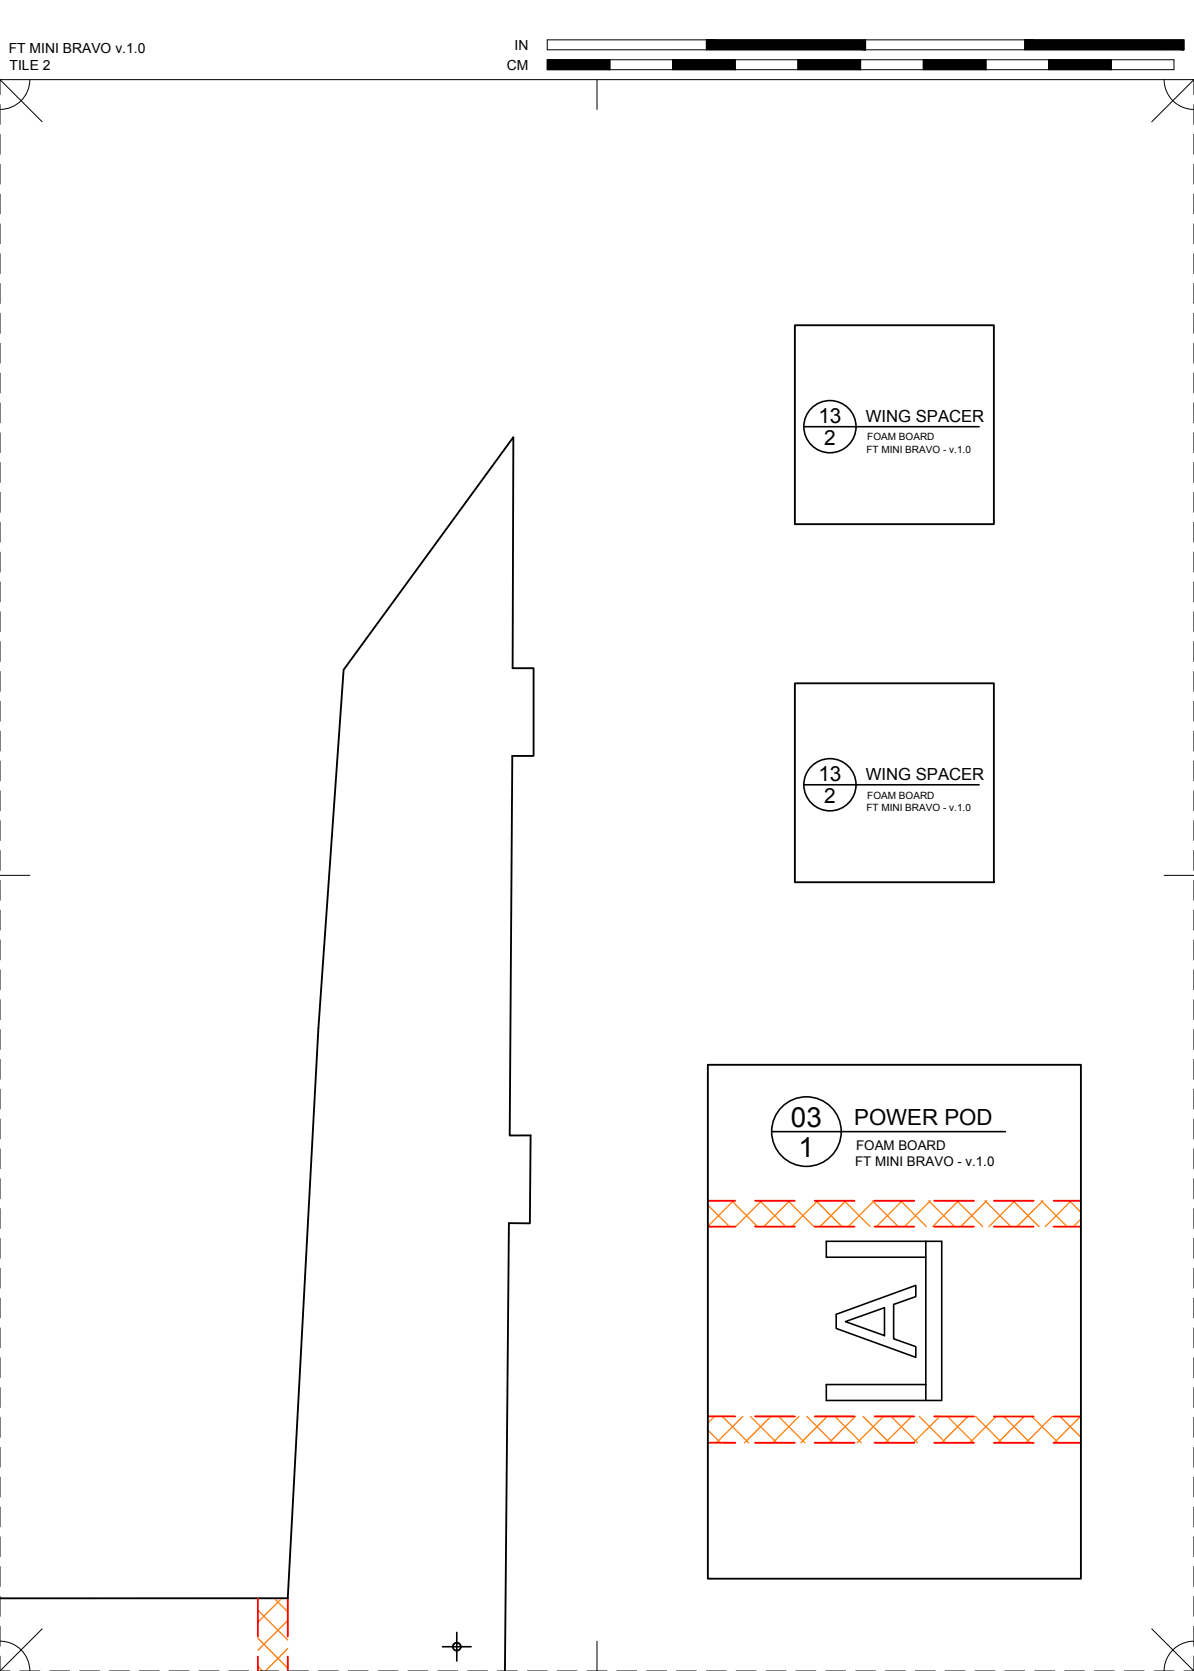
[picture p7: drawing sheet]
<svg xmlns="http://www.w3.org/2000/svg" width="190mm" height="267mm" viewBox="0 0 190 267" stroke-linecap="round" stroke-linejoin="round" font-family="sans-serif">
<!-- layer: 06 CAVITY -->
<g fill="none" stroke="#ff7f00" stroke-width=".2">
<path d="M112.9 192.3l3.5 3.5M116.7 191.7l4.2 4.1M117 191.7l-4.1 4M121.2 191.7l4.2 4.1M121.5 191.7l-4.1 4.1M125.7 191.7l4.1 4.1M126 191.7l-4.1 4.1M130.2 191.7l4.1 4.1M130.5 191.7l-4.1 4.1M134.7 191.7l4.1 4.1M135 191.7l-4.2 4.1M139.2 191.7l4.1 4.1"/>
<path d="M139.5 191.7l-4.2 4.1M143.7 191.7l4.1 4.1M143.9 191.7l-4.1 4.1M148.2 191.7l4.1 4.1M148.4 191.7l-4.1 4.1M152.7 191.7l4.1 4.1M152.9 191.7l-4.1 4.1M157.2 191.7l4.1 4.1M157.4 191.7l-4.1 4.1M161.6 191.7l4.2 4.1M161.9 191.7l-4.1 4.1M166.1 191.7l4.2 4.1"/>
<path d="M166.4 191.7l-4.1 4.1M170.6 191.7l1.9 1.8M170.9 191.7l-4.1 4.1M172.5 194.6l-1.3 1.2M112.9 228.3l2 2M114 226.1l-1.1 1.1M115.2 226.1l4.2 4.2M118.5 226.1l-4.2 4.2M119.7 226.1l4.2 4.2M123 226.1l-4.2 4.2M124.2 226.1l4.2 4.2M127.5 226.1l-4.2 4.2"/>
<path d="M128.7 226.1l4.2 4.2M132 226.1l-4.2 4.2M133.2 226.1l4.2 4.2M136.5 226.1l-4.2 4.2M137.7 226.1l4.2 4.2M141 226.1l-4.2 4.2M142.2 226.1l4.2 4.2M145.4 226.1l-4.2 4.2M146.7 226.1l4.2 4.2M149.9 226.1l-4.2 4.2M151.2 226.1l4.2 4.2M154.4 226.1l-4.2 4.2"/>
<path d="M155.7 226.1l4.2 4.2M158.9 226.1l-4.2 4.2M160.2 226.1l4.2 4.2M163.4 226.1l-4.2 4.2M164.6 226.1l4.2 4.2M167.9 226.1l-4.2 4.2M169.1 226.1l3.4 3.3M172.4 226.1l-4.2 4.2M41.1 257l4.8 4.8M43.7 255.1l2.2 2.2M45 255.1l-3.9 3.8M45.9 258.6l-4.8 4.8"/>
<path d="M41.1 266l.8 .7M41.1 261.5l4.8 4.7M45.9 263.1l-3.6 3.6"/>
</g>
<!-- layer: 02 SCORE -->
<g fill="none" stroke="#f00" stroke-width=".3">
<path d="M112.9 195.8h4.4M112.9 191.7h4.4M120.5 195.8h6.3M120.5 191.7h6.3M130 195.8h6.3M130 191.7h6.3M139.5 195.8h6.4M139.5 191.7h6.4M149 195.8h6.4M149 191.7h6.4M158.6 195.8h6.3M158.6 191.7h6.3"/>
<path d="M168.1 195.8h4.4M168.1 191.7h4.4M112.9 230.3h4.4M112.9 226.1h4.4M120.5 230.3h6.3M120.5 226.1h6.3M130 230.3h6.3M130 226.1h6.3M139.5 230.3h6.4M139.5 226.1h6.4M149 230.3h6.4M149 226.1h6.4"/>
<path d="M158.6 230.3h6.3M158.6 226.1h6.3M168.1 230.3h4.4M168.1 226.1h4.4M41.1 255.1v6.1M45.9 255.1v6.1M41.1 264.4v2.3M45.9 264.4v2.3"/>
</g>
<!-- layer: 01 CUT -->
<g fill="none" stroke="#000" stroke-width=".3">
<path d="M126.8 51.9h31.8v31.8h-31.8zM126.8 109.1h31.8v31.7h-31.8zM112.9 169.9h59.6v82.1h-59.6zM0 255.1h45.9l4.9-91 4-57.2 27.1-37.1-.1 36.8h3.3v14.1h-3.4l-.4 60.5h3.4l-.2 14.1-3.3-.1-.6 71.5"/>
<circle cx="72.9" cy="262.8" r=".63"/>
</g>
<!-- layer: 23 NOTES -->
<g fill="none" stroke="#000" stroke-width=".25">
<path d="M128.2 68.1h28M128.2 125.3h28M123.1 180.6h37.3M147.7 198.1v25.4M133.4 209.8l12.7-4.7v1.8l-3.5 1.3v5.5l3.5 1.2v1.7l-12.7-4.6zM134.9 210.9l6.2-2.2v4.5zM147.7 200.7h-15.9v-2.6h18.5v25.4h-18.5v-2.5h15.9"/>
<circle cx="132.4" cy="68.1" r="4.2"/>
<circle cx="132.4" cy="125.2" r="4.2"/>
<circle cx="128.7" cy="180.6" r="5.6"/>
</g>
<!-- layer: 24 DIMENSIONS -->
<path d="M70.6 262.8h4.6M72.9 260.5v4.6" fill="none" stroke="#000" stroke-width=".25"/>
<!-- layer: 22 TILED -->
<g fill="none" stroke="#000" stroke-width=".16">
<path d="M0 12.7l6.7 6.7M0 16.7v3.2M4.8 12.7a4.8 4.8 0 0 1-4.8 4.8M87.3 6.4h101.6v1.5h-101.6zM87.3 9.5h100v1.6h-100zM95.2 12.7v4.8M97.3 9.5v1.6M107.3 9.5v1.6M112.7 6.4v1.5M117.3 9.5v1.6M127.3 9.5v1.6M137.3 9.5v1.6"/>
<path d="M138.1 6.4v1.5M147.3 9.5v1.6M157.3 9.5v1.6M163.5 6.4v1.5M167.3 9.5v1.6M177.3 9.5v1.6M185.7 12.7a4.8 4.8 0 0 0 4.8 4.8M190.5 12.7h-190.5v2.4M190.5 12.7l-6.7 6.7M190.5 12.7v2.4M190.5 16.7v3.2M0 21.4v3.2"/>
<path d="M0 26.2v3.2M0 31v3.1M0 35.7v3.2M190.5 21.4v3.2M190.5 26.2v3.2M190.5 31v3.1M190.5 35.7v3.2M0 40.5v3.2M0 45.3v3.1M0 50v3.2M0 54.8v3.2M0 59.5v3.2"/>
<path d="M190.5 40.5v3.2M190.5 45.3v3.1M190.5 50v3.2M190.5 54.8v3.2M190.5 59.5v3.2M0 64.3v3.2M0 69.1v3.1M0 73.8v3.2M0 78.6v3.2M190.5 64.3v3.2M190.5 69.1v3.1M190.5 73.8v3.2"/>
<path d="M190.5 78.6v3.2M0 83.4v3.1M0 88.1v3.2M0 92.9v3.2M0 97.6v3.2M190.5 83.4v3.1M190.5 88.1v3.2M190.5 92.9v3.2M190.5 97.6v3.2M0 102.4v3.2M0 107.2v3.1M0 111.9v3.2"/>
<path d="M0 116.7v3.2M190.5 102.4v3.2M190.5 107.2v3.1M190.5 111.9v3.2M190.5 116.7v3.2M0 139.7h4.8M0 121.5v3.1M0 126.2v3.2M0 131v3.2M0 135.7v3.2M185.7 139.7h4.8M190.5 121.5v3.1"/>
<path d="M190.5 126.2v3.2M190.5 131v3.2M190.5 135.7v3.2M0 140.5v3.2M0 145.3v3.1M0 150v3.2M0 154.8v3.2M0 159.6v3.1M190.5 140.5v3.2M190.5 145.3v3.1M190.5 150v3.2M190.5 154.8v3.2"/>
<path d="M190.5 159.6v3.1M0 164.3v3.2M0 169.1v3.2M0 173.8v3.2M0 178.6v3.2M190.5 164.3v3.2M190.5 169.1v3.2M190.5 173.8v3.2M190.5 178.6v3.2M0 183.4v3.1M0 188.1v3.2M0 192.9v3.2"/>
<path d="M0 197.7v3.1M190.5 183.4v3.1M190.5 188.1v3.2M190.5 192.9v3.2M190.5 197.7v3.1M0 202.4v3.2M0 207.2v3.2M0 211.9v3.2M0 216.7v3.2M190.5 202.4v3.2M190.5 207.2v3.2M190.5 211.9v3.2"/>
<path d="M190.5 216.7v3.2M0 221.5v3.1M0 226.2v3.2M0 231v3.2M0 235.8v3.1M190.5 221.5v3.1M190.5 226.2v3.2M190.5 231v3.2M190.5 235.8v3.1M0 240.5v3.2M0 245.3v3.2M0 250v3.2"/>
<path d="M0 254.8v3.2M0 259.6v3.1M6.7 260l-6.7 6.7M183.8 260l6.7 6.7M190.5 240.5v3.2M190.5 245.3v3.2M190.5 250v3.2M190.5 254.8v3.2M190.5 259.6v3.1M0 264.3v2.4M0 266.7h1.6M0 261.9a4.8 4.8 0 0 1 4.8 4.8"/>
<path d="M3.2 266.7h3.1M7.9 266.7h3.2M12.7 266.7h3.2M17.5 266.7h3.1M22.2 266.7h3.2M27 266.7h3.2M31.7 266.7h3.2M36.5 266.7h3.2M41.3 266.7h3.1M46 266.7h3.2M50.8 266.7h3.2M55.6 266.7h3.1"/>
<path d="M60.3 266.7h3.2M65.1 266.7h3.2M69.8 266.7h3.2M74.6 266.7h3.2M79.4 266.7h3.1M84.1 266.7h3.2M88.9 266.7h3.2M93.7 266.7h3.1M95.2 261.9v4.8M98.4 266.7h3.2M103.2 266.7h3.2M107.9 266.7h3.2"/>
<path d="M112.7 266.7h3.2M117.5 266.7h3.1M122.2 266.7h3.2M127 266.7h3.2M131.8 266.7h3.1M136.5 266.7h3.2M141.3 266.7h3.2M146 266.7h3.2M150.8 266.7h3.2M155.6 266.7h3.1M160.3 266.7h3.2M165.1 266.7h3.2"/>
<path d="M169.9 266.7h3.1M174.6 266.7h3.2M179.4 266.7h3.2M184.1 266.7h3.2M188.9 266.7h1.6M190.5 261.9a4.8 4.8 0 0 0-4.8 4.8M190.5 264.3v2.4"/>
</g>
<g fill="#000" stroke="#000" stroke-width=".16">
<path d="M87.3 9.5l10 1.6v-1.6zM87.3 9.5l10 1.6h-10z"/>
<path d="M107.3 9.5l10 1.6v-1.6zM107.3 9.5l10 1.6h-10z"/>
<path d="M127.3 9.5l10 1.6v-1.6zM127.3 9.5l10 1.6h-10z"/>
<path d="M112.7 6.4l25.4 1.5v-1.5zM112.7 6.4l25.4 1.5h-25.4z"/>
<path d="M147.3 9.5l10 1.6v-1.6zM147.3 9.5l10 1.6h-10z"/>
<path d="M167.3 9.5l10 1.6v-1.6zM167.3 9.5l10 1.6h-10z"/>
<path d="M163.5 6.4l25.4 1.5v-1.5zM163.5 6.4l25.4 1.5h-25.4z"/>
</g>
<g font-size="4.4">
<text x="126.2" y="179.8">03</text>
<text x="127.4" y="184.6">1</text>
</g>
<text font-size="3.5" x="136.3" y="179.5">POWER POD</text>
<g font-size="3.3">
<text x="130.6" y="67.5">13</text>
<text x="131.5" y="71.1">2</text>
<text x="130.6" y="124.7">13</text>
<text x="131.5" y="128.2">2</text>
</g>
<g font-size="2.7">
<text x="138.1" y="67.3">WING SPACER</text>
<text x="138.1" y="124.4">WING SPACER</text>
</g>
<g font-size="2.2">
<text x="1.4" y="8.5">FT MINI BRAVO v.1.0</text>
<text x="1.5" y="11.1">TILE 2</text>
<text x="80.8" y="11.1">CM</text>
<text x="82.1" y="8">IN</text>
</g>
<g font-size="2.1">
<text x="136.6" y="183.5">FOAM BOARD</text>
<text x="136.4" y="186.1">FT MINI BRAVO - v.1.0</text>
</g>
<g font-size="1.6">
<text x="138.4" y="70.3">FOAM BOARD</text>
<text x="138.2" y="72.2">FT MINI BRAVO - v.1.0</text>
<text x="138.2" y="129.4">FT MINI BRAVO - v.1.0</text>
<text x="138.4" y="127.5">FOAM BOARD</text>
</g>
</svg>
